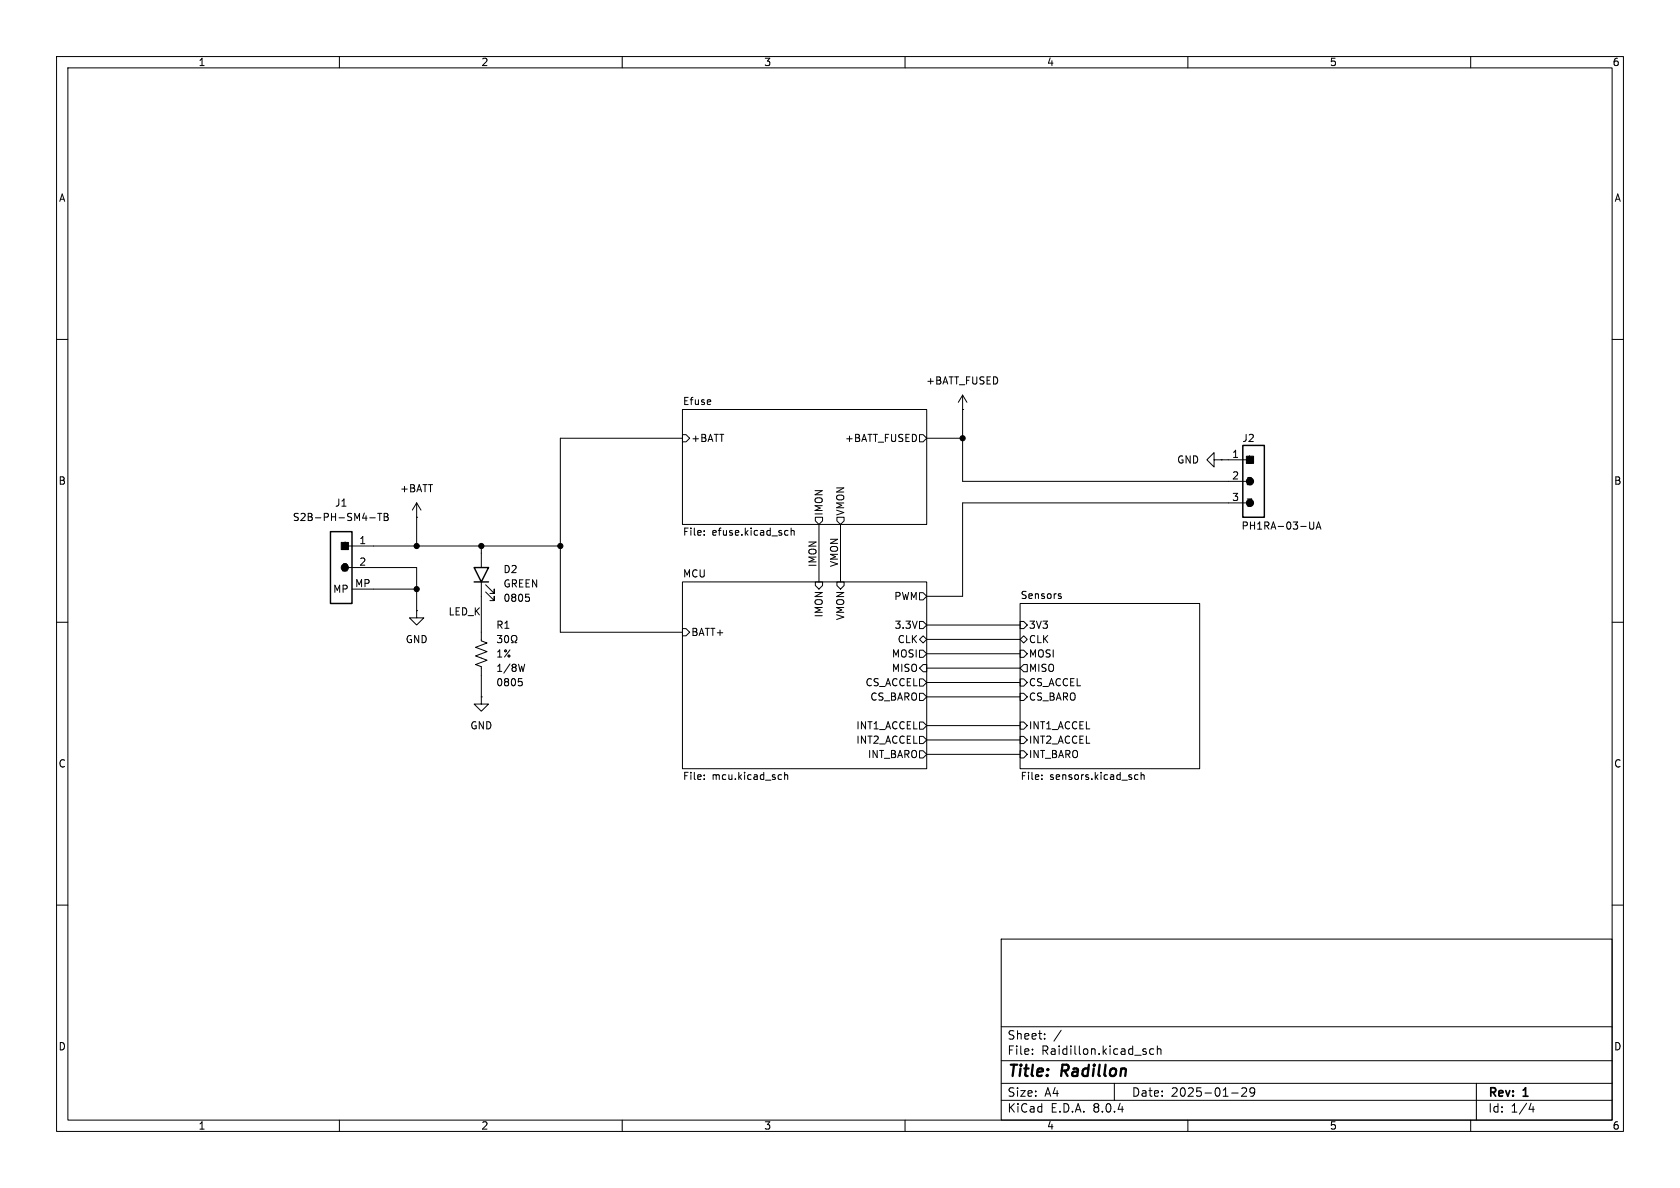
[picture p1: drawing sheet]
<svg xmlns="http://www.w3.org/2000/svg" width="297mm" height="210mm" viewBox="0 0 297 210" stroke-linecap="round" stroke-linejoin="round" font-family="sans-serif">
<g fill="none" stroke="#000" stroke-width=".18">
<path d="M10 10h277v190h-277zM12 12h273v186h-273zM60 10v2M110 10v2M160 10v2M210 10v2M260 10v2M10 60h2M285 60h2M120.6 72.4h43.2v20.3h-43.2zM120.6 76.8h.7l.6 .7-.6 .6h-.7zM120.6 77.5h-21.5v34.3h21.5"/>
<path d="M162.6 76.8h.6l.6 .7-.6 .6h-.6zM163.8 77.5h6.4M170.2 72.4h.1M170.2 69.9l-.8 1.2M170.2 69.9v15.2h49.5M170.2 69.9l.7 1.2M61 96.5h38.1M65.4 91.5h.9M66.8 90.7h.7M67.1 90.7v1.3M67.9 90.7h.4l.3 .3-.3 .4 .3 .1v.3l-.2 .2h-.5zM67.9 91.4h.4"/>
<path d="M73.7 91.4h.1M73.7 88.9l-.8 1.3M73.7 88.9v7.6M73.7 88.9l.7 1.3M85.1 96.5v3.8M124.5 93.8v.2M124.5 94.5v.1M139 93.8h.3M139.3 94.6h-.3M139.9 93.9l.1-.1h.3l.1 .8M139.9 93.3v1.3M144.1 91.4h1.3v.7l-.6 .6-.7-.6z"/>
<path d="M144.8 92.7v10.2M148 91.4h1.2v.7l-.6 .6-.6-.6zM148.6 92.7v10.2M214.6 81.3v-1.3l-1.2 1.3 1.2 1.3v-1.3h1.3M215.9 81.3h.1M215.9 81.3h5.1M219.7 88.9h-49.5v16.5h-6.4M231.5 92.3v1l.3 .2h.3l.2-.2v-1M232.7 93.5l.4-1.2 .4 1.2M232.8 93.2h.6M10 110h2M61 100.3h12.7v7.7"/>
<path d="M62.2 104.1h11.5M73.7 108v1.2h1.2l-1.2 1.3-1.3-1.3h1.3M73.7 108h.1M85.1 102.9v10.4l1 .4-2 .7 2 .8-2 .8 2 .7-2 .8 1 .4v5.3M85.9 104.6l1.5 1.6v-.8v.8h-.8M85.9 103.4l1.5 1.5v-.8v.8h-.8M87.9 112.3h.8l-.4 .5 .3 .1v.6l-.1 .1-.6-.1M89.3 112.5l.2-.2a.68 .68 0 0 1 .4 .7 .68 .68 0 0 1-.4 .6l-.2-.1-.1-.4zM90.4 113.6h.3v-.2a.54 .54 0 0 1-.3-.8 .54 .54 0 0 1 .8-.2 .58 .58 0 0 1-.1 1v.2h.3M91.7 120h.6M92.8 117.4l-.3 1.3-.3-.9M92.9 105h.6"/>
<path d="M93.4 105.5l.2 .3v.3l-.2 .2M120.6 102.9h43.2v33h-43.2zM120.6 111.1h.7l.6 .7-.6 .6h-.7zM144.1 102.9h1.3v.6l-.6 .6-.7-.6zM148 102.9h1.2v.6l-.6 .6-.6-.6zM162.6 109.9h.6l.6 .6-.6 .6h-.6zM162.6 113l.6-.6 .6 .6-.6 .7zM162.6 114.9h.6l.6 .7-.6 .6h-.6zM162.6 104.8h.6l.6 .6-.6 .6h-.6zM163.2 117.5h.6v1.2h-.6l-.6-.6zM163.8 115.6h16.5M163.8 113h16.5"/>
<path d="M163.8 110.5h16.5M163.8 118.1h16.5M180.3 106.7h31.8v29.2h-31.8zM180.3 114.9h.7l.6 .7-.6 .6h-.7zM180.3 113l.7-.6 .6 .6-.6 .7zM180.3 109.9h.7l.6 .6-.6 .6h-.7zM181 117.5h.6v1.2h-.6l-.7-.6zM187.3 105.4h.3v.2l-.1 .2h-.3M187.3 105h.3M285 110h2M85.1 123.2v1.3h1.3l-1.3 1.2-1.3-1.2h1.3M85.1 123.2h.1"/>
<path d="M92.1 120.4l.2 .3v.3l-.2 .2M124.5 137.7v.1M124.5 137v.1M138 137h.2M138.2 137.7l-.2 .1M138.7 136.5v1.3M138.7 137.1l.2-.1h.3l.1 .8M162.6 122.6h.6l.6 .6-.6 .6h-.6zM162.6 120h.6l.6 .7-.6 .6h-.6zM162.6 132.7h.6l.6 .7-.6 .6h-.6zM162.6 127.6h.6l.6 .7-.6 .6h-.6zM162.6 130.2h.6l.6 .6-.6 .6h-.6z"/>
<path d="M163.8 133.4h16.5M163.8 128.3h16.5M163.8 120.7h16.5M163.8 123.2h16.5M163.8 130.8h16.5M180.3 120h.7l.6 .7-.6 .6h-.7zM180.3 122.6h.7l.6 .6-.6 .6h-.7zM180.3 132.7h.7l.6 .7-.6 .6h-.7zM180.3 130.2h.7l.6 .6-.6 .6h-.7zM180.3 127.6h.7l.6 .7-.6 .6h-.7zM184.2 137.7v.1M184.2 137v.1"/>
<path d="M200.6 137.6l.2 .2 .4-.1M201.2 137h-.4l-.2 .2M201.7 137.1l.2-.1h.3l.1 .8M201.7 136.5v1.3M10 160h2M285 160h2M177 166h108v32h-108zM60 198v2M110 198v2M160 198v2M177 194.5h108M177 191.5h108"/>
<path d="M177 187.5h108M177 181.5h108M182.5 186.3v.1M182.5 185.5v.1M184.7 183.6v.1M184.7 182.8v.1M187.6 182.1l-1.3 2M197 191.5v3M202.5 185.9l.2 .2-.2 .3M202.5 185.4l.1 .1M204 185.5l-.5-.1-.3 .3v.4l.2 .2h.6M204.6 185.5l.2-.1 .4 .1v.9"/>
<path d="M204.6 184.9v1.5M210 198v2M217.7 193.2h1.2M219.5 192.4l.6-.1 .2 .1 .1 .3-.9 1.1h.9M221.8 192.9l-.3 .3h-.3l-.2-.3 .1-.5 .4-.1 .2 .1a.99 .99 0 0 1-.3 1.4h-.3M260 198v2M261 191.5v6.5M270.7 195l-.4 1.1h.9M271 195.6v1"/>
</g>
<path d="M219.7 78.7h3.8v12.7h-3.8zM58.4 94h3.8v12.7h-3.8zM83.8 100.3h2.6l-1.3 2.6zM83.8 102.9h2.6" fill="none" stroke="#000" stroke-width=".25"/>
<g fill="#000" stroke="#000" stroke-width=".18">
<path d="M60.3 95.9h1.3v1.3h-1.3zM220.3 80.6h1.3v1.3h-1.3z"/>
<circle cx="170.2" cy="77.5" r=".46"/>
<circle cx="73.7" cy="96.5" r=".46"/>
<circle cx="85.1" cy="96.5" r=".46"/>
<circle cx="99.1" cy="96.5" r=".46"/>
<circle cx="73.7" cy="104.1" r=".46"/>
</g>
<g font-size="2.8">
<text x="178" y="190.9">Title:</text>
<text x="187.7" y="190.9">Radillon</text>
</g>
<g font-size="2.1">
<text x="178" y="184">Sheet:</text>
<text x="178" y="186.7">File:</text>
<text x="184.1" y="186.7">Raidillon.kicad_sch</text>
<text x="178" y="196.9">KiCad</text>
<text x="178" y="194.1">Size:</text>
<text x="184.7" y="194.1">A4</text>
<text x="185.7" y="196.9">E.D.A.</text>
<text x="193.3" y="196.9">8.0.4</text>
<text x="200" y="194.1">Date:</text>
<text x="207" y="194.1">2025-01-29</text>
<text x="263" y="194.3">Rev:</text>
<text x="263" y="196.9">Id:</text>
<text x="267.1" y="196.9">1/4</text>
<text x="269.4" y="194.3">1</text>
</g>
<g font-size="1.8">
<text x="35" y="11.9">1</text>
<text x="85" y="11.9">2</text>
<text x="135" y="11.9">3</text>
<text x="185" y="11.9">4</text>
<text x="235" y="11.9">5</text>
<text x="285" y="11.9">6</text>
<text x="10.3" y="35.9">A</text>
<text x="285.3" y="35.9">A</text>
<text x="120.6" y="71.7">Efuse</text>
<text x="163.6" y="68.2">+BATT_FUSED</text>
<text x="122.1" y="78.3">+BATT</text>
<text x="149.3" y="78.3">+BATT_FUSED</text>
<text x="208" y="82.1">GND</text>
<text x="217.7" y="81">1</text>
<text x="219.5" y="78.3">J2</text>
<text x="220.2" y="82.1">1</text>
<text x="10.3" y="85.9">B</text>
<text x="59.1" y="89.8">J1</text>
<text x="70.6" y="87.2">+BATT</text>
<text x="217.7" y="84.8">2</text>
<text x="217.7" y="88.6">3</text>
<text x="220.2" y="86">2</text>
<text x="220.2" y="89.8">3</text>
<text x="285.3" y="85.9">B</text>
<text x="51.7" y="92.3">S2B-PH-SM4-TB</text>
<text x="120.6" y="95">File:</text>
<text x="125.9" y="95">efuse.kicad_sch</text>
<text x="145.6" y="91.2" transform="rotate(-90 145.6 91.2)">IMON</text>
<text x="149.5" y="91.2" transform="rotate(-90 149.5 91.2)">VMON</text>
<text x="219.4" y="93.8">PH1RA-03-UA</text>
<text x="60.3" y="97.4">1</text>
<text x="60.3" y="101.2">2</text>
<text x="63.4" y="96.3">1</text>
<text x="63.4" y="100.1">2</text>
<text x="88.9" y="101.5">D2</text>
<text x="144.4" y="100.3" transform="rotate(-90 144.4 100.3)">IMON</text>
<text x="148.2" y="100.3" transform="rotate(-90 148.2 100.3)">VMON</text>
<text x="58.8" y="105">MP</text>
<text x="62.7" y="103.9">MP</text>
<text x="88.9" y="104.1">GREEN</text>
<text x="88.9" y="106.6">0805</text>
<text x="120.6" y="102.2">MCU</text>
<text x="158" y="106.3">PWM</text>
<text x="180.3" y="106">Sensors</text>
<text x="71.6" y="113.9">GND</text>
<text x="79.2" y="108.9">LED_K</text>
<text x="87.6" y="111.4">R1</text>
<text x="122.1" y="112.6">BATT+</text>
<text x="145.6" y="109.3" transform="rotate(-90 145.6 109.3)">IMON</text>
<text x="149.5" y="109.7" transform="rotate(-90 149.5 109.7)">VMON</text>
<text x="158.1" y="111.4">3.3V</text>
<text x="158.6" y="113.9">CLK</text>
<text x="181.8" y="113.9">CLK</text>
<text x="181.8" y="111.4">3V3</text>
<text x="87.6" y="116.4">1%</text>
<text x="87.6" y="119">1/8W</text>
<text x="157.6" y="119">MISO</text>
<text x="157.6" y="116.4">MOSI</text>
<text x="181.8" y="119">MISO</text>
<text x="181.8" y="116.4">MOSI</text>
<text x="87.6" y="121.5">0805</text>
<text x="152.9" y="121.5">CS_ACCEL</text>
<text x="153.8" y="124.1">CS_BARO</text>
<text x="181.8" y="121.5">CS_ACCEL</text>
<text x="181.8" y="124.1">CS_BARO</text>
<text x="83.1" y="129.1">GND</text>
<text x="151.3" y="129.1">INT1_ACCEL</text>
<text x="151.3" y="131.7">INT2_ACCEL</text>
<text x="181.8" y="131.7">INT2_ACCEL</text>
<text x="181.8" y="129.1">INT1_ACCEL</text>
<text x="10.3" y="135.9">C</text>
<text x="153.3" y="134.2">INT_BARO</text>
<text x="181.8" y="134.2">INT_BARO</text>
<text x="285.3" y="135.9">C</text>
<text x="120.6" y="138.2">File:</text>
<text x="125.9" y="138.2">mcu.kicad_sch</text>
<text x="180.3" y="138.2">File:</text>
<text x="185.6" y="138.2">sensors.kicad_sch</text>
<text x="10.3" y="185.9">D</text>
<text x="285.3" y="185.9">D</text>
<text x="35" y="199.9">1</text>
<text x="85" y="199.9">2</text>
<text x="135" y="199.9">3</text>
<text x="185" y="199.9">4</text>
<text x="235" y="199.9">5</text>
<text x="285" y="199.9">6</text>
</g>
</svg>
